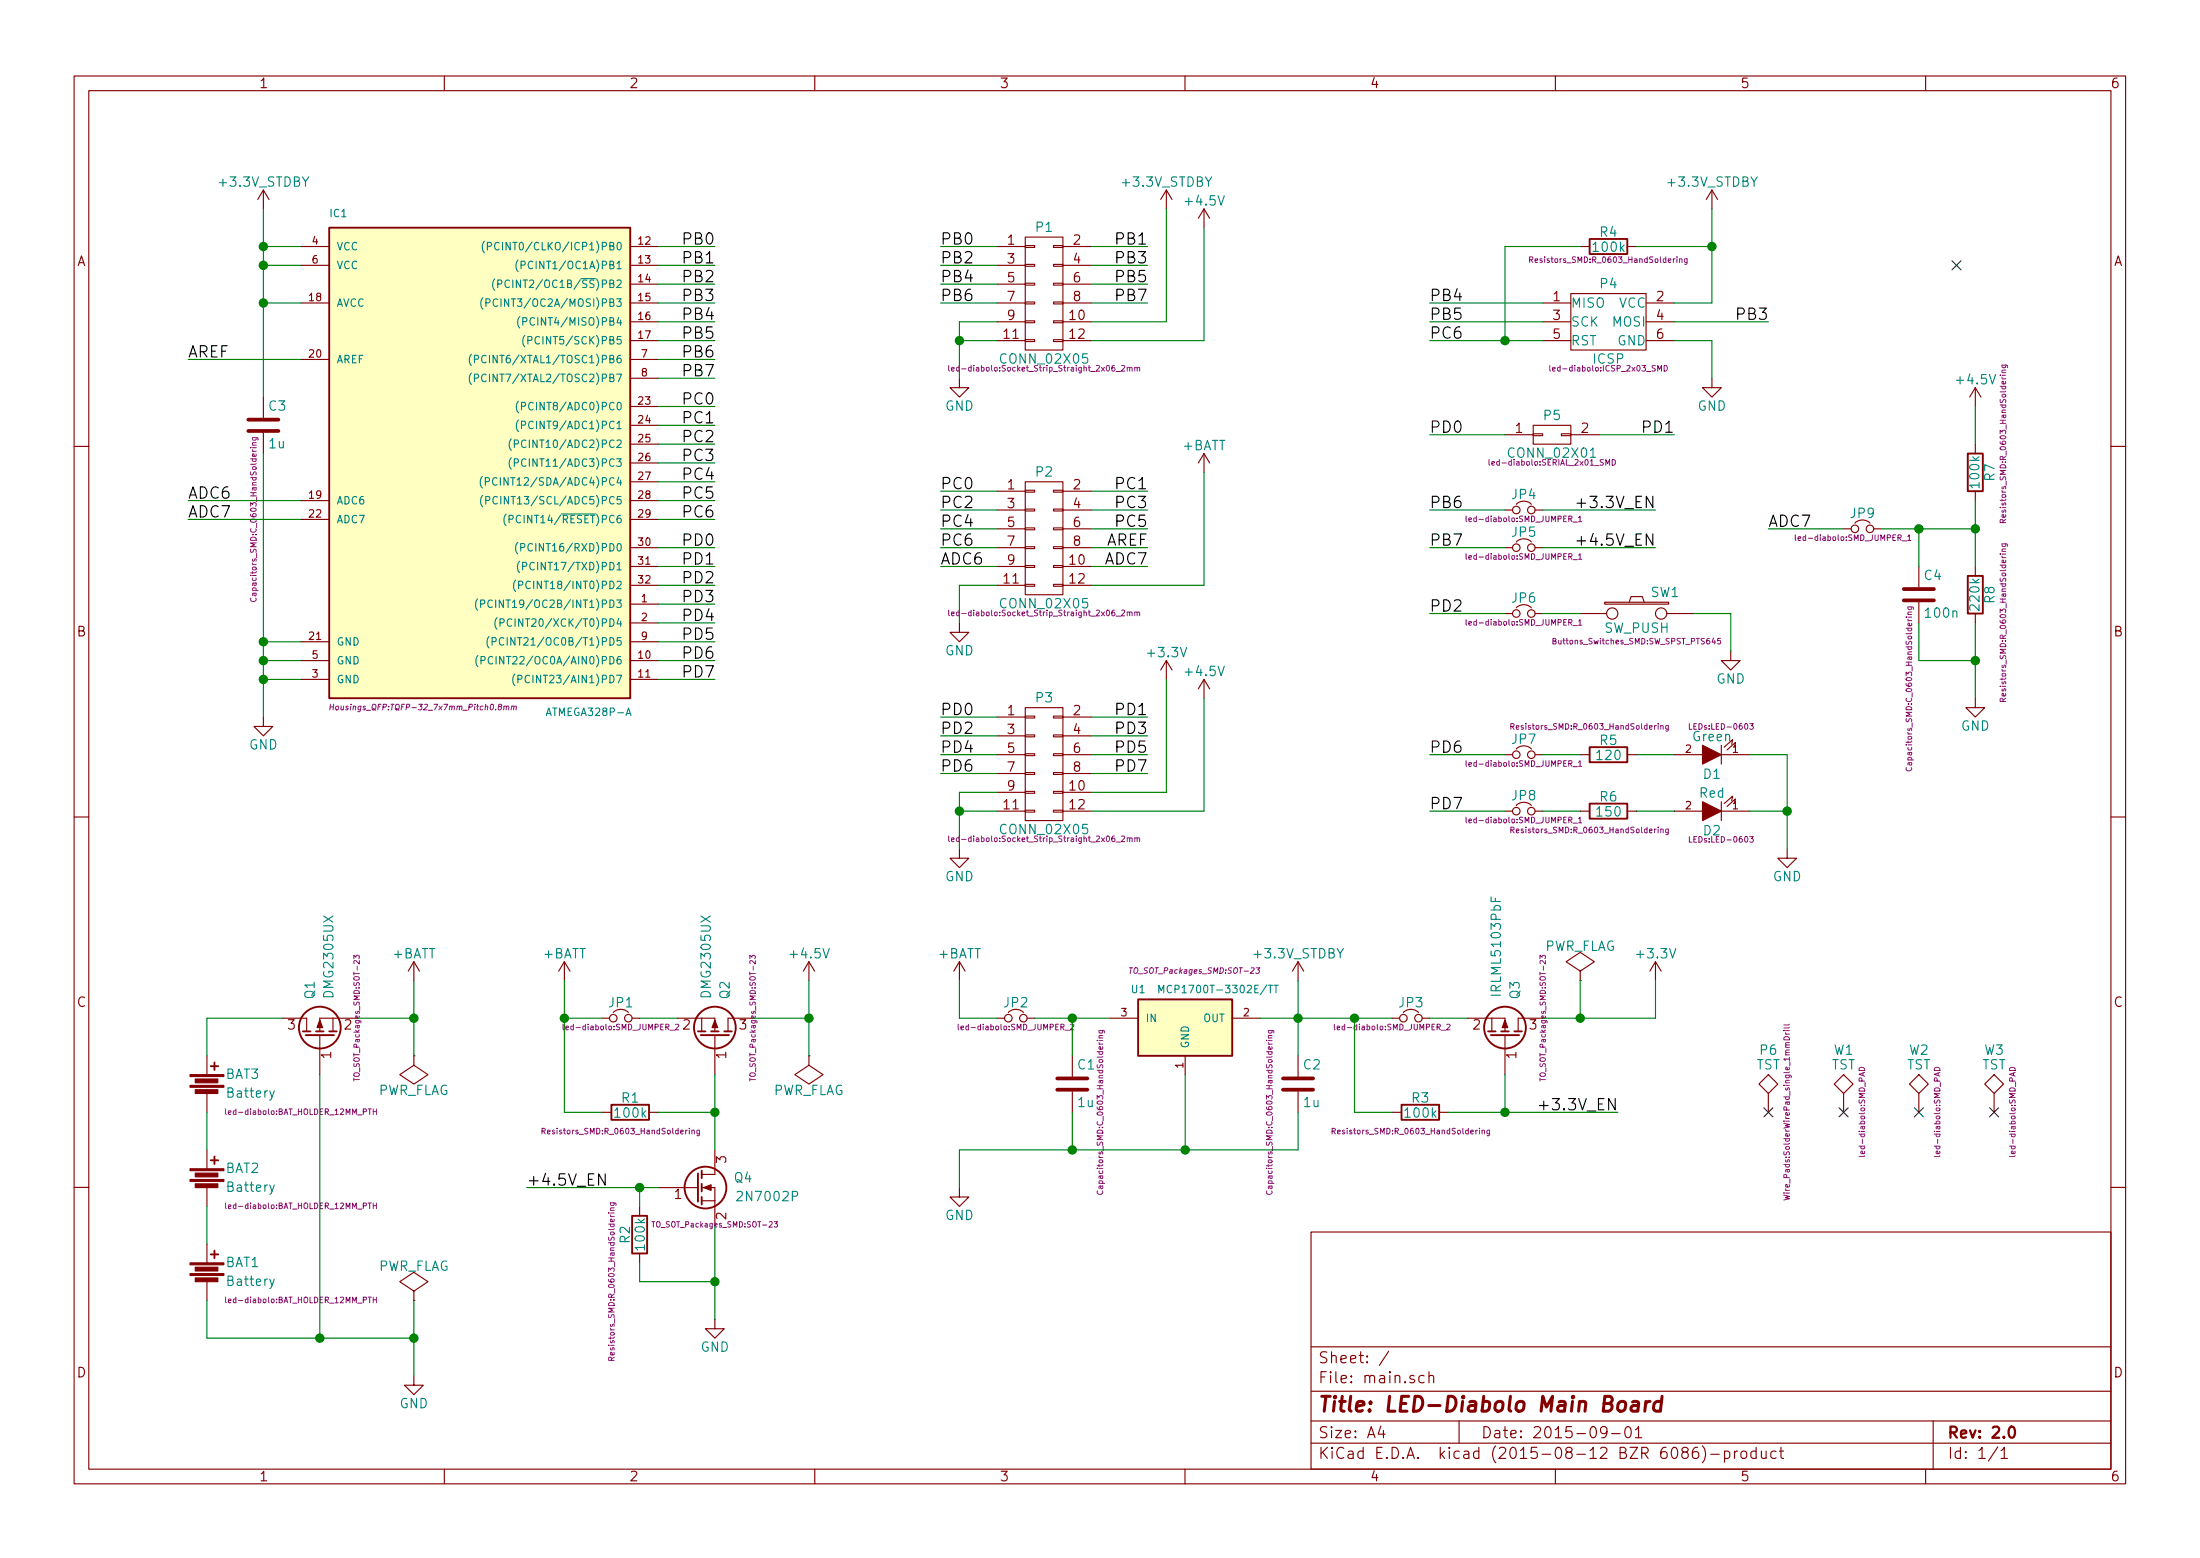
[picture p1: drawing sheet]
EESchema Schematic File Version 2
LIBS:led-diabolo
LIBS:power
LIBS:device
LIBS:transistors
LIBS:conn
LIBS:linear
LIBS:regul
LIBS:74xx
LIBS:cmos4000
LIBS:adc-dac
LIBS:memory
LIBS:xilinx
LIBS:microcontrollers
LIBS:dsp
LIBS:microchip
LIBS:analog_switches
LIBS:motorola
LIBS:texas
LIBS:intel
LIBS:audio
LIBS:interface
LIBS:digital-audio
LIBS:philips
LIBS:display
LIBS:cypress
LIBS:siliconi
LIBS:opto
LIBS:atmel
LIBS:contrib
LIBS:valves
LIBS:main-cache
EELAYER 25 0
EELAYER END
$Descr A4 11693 8268
encoding utf-8
Sheet 1 1
Title "LED-Diabolo Main Board"
Date "2015-09-01"
Rev "2.0"
Comp ""
Comment1 ""
Comment2 ""
Comment3 ""
Comment4 ""
$EndDescr
$Comp
L ATMEGA328P-A IC1
U 1 1
P 2500 2400
F 0 "IC1" H 1750 3650 40  0000 L BNN
F 1 "ATMEGA328P-A" H 2900 1000 40  0000 L BNN
F 2 "Housings_QFP:TQFP-32_7x7mm_Pitch0.8mm" H 2250 1050 30  0000 C CIN
F 3 "" H 2500 2400 60  0000 C CNN
	1    2500 2400
	1    0    0    -1  
$EndComp
$Comp
L GND #PWR01
U 1 1
P 1400 3800
F 0 "#PWR01" H 1400 3550 50  0001 C CNN
F 1 "GND" H 1400 3650 50  0000 C CNN
F 2 "" H 1400 3800 60  0000 C CNN
F 3 "" H 1400 3800 60  0000 C CNN
	1    1400 3800
	1    0    0    -1  
$EndComp
$Comp
L +BATT #PWR02
U 1 1
P 2200 5200
F 0 "#PWR02" H 2200 5050 50  0001 C CNN
F 1 "+BATT" H 2200 5340 50  0000 C CNN
F 2 "" H 2200 5200 60  0000 C CNN
F 3 "" H 2200 5200 60  0000 C CNN
	1    2200 5200
	1    0    0    -1  
$EndComp
$Comp
L Battery BAT3
U 1 1
P 1100 5750
F 0 "BAT3" H 1200 5800 50  0000 L CNN
F 1 "Battery" H 1200 5700 50  0000 L CNN
F 2 "led-diabolo:BAT_HOLDER_12MM_PTH" H 1600 5600 30  0000 C CNN
F 3 "" V 1100 5790 60  0000 C CNN
	1    1100 5750
	1    0    0    -1  
$EndComp
$Comp
L Battery BAT2
U 1 1
P 1100 6250
F 0 "BAT2" H 1200 6300 50  0000 L CNN
F 1 "Battery" H 1200 6200 50  0000 L CNN
F 2 "led-diabolo:BAT_HOLDER_12MM_PTH" H 1600 6100 30  0000 C CNN
F 3 "" V 1100 6290 60  0000 C CNN
	1    1100 6250
	1    0    0    -1  
$EndComp
$Comp
L Battery BAT1
U 1 1
P 1100 6750
F 0 "BAT1" H 1200 6800 50  0000 L CNN
F 1 "Battery" H 1200 6700 50  0000 L CNN
F 2 "led-diabolo:BAT_HOLDER_12MM_PTH" H 1600 6600 30  0000 C CNN
F 3 "" V 1100 6790 60  0000 C CNN
	1    1100 6750
	1    0    0    -1  
$EndComp
$Comp
L GND #PWR03
U 1 1
P 2200 7300
F 0 "#PWR03" H 2200 7050 50  0001 C CNN
F 1 "GND" H 2200 7150 50  0000 C CNN
F 2 "" H 2200 7300 60  0000 C CNN
F 3 "" H 2200 7300 60  0000 C CNN
	1    2200 7300
	1    0    0    -1  
$EndComp
$Comp
L SW_PUSH SW1
U 1 1
P 8700 3250
F 0 "SW1" H 8850 3360 50  0000 C CNN
F 1 "SW_PUSH" H 8700 3170 50  0000 C CNN
F 2 "Buttons_Switches_SMD:SW_SPST_PTS645" H 8700 3100 30  0000 C CNN
F 3 "" H 8700 3250 60  0000 C CNN
	1    8700 3250
	1    0    0    -1  
$EndComp
$Comp
L MCP1700 U1
U 1 1
P 6300 5450
F 0 "U1" H 6050 5650 40  0000 C CNN
F 1 "MCP1700T-3302E/TT" H 6150 5650 40  0000 L CNN
F 2 "TO_SOT_Packages_SMD:SOT-23" H 6350 5750 30  0000 C CIN
F 3 "" H 6300 5450 60  0000 C CNN
	1    6300 5450
	1    0    0    -1  
$EndComp
$Comp
L C C1
U 1 1
P 5700 5750
F 0 "C1" H 5725 5850 50  0000 L CNN
F 1 "1u" H 5725 5650 50  0000 L CNN
F 2 "Capacitors_SMD:C_0603_HandSoldering" V 5850 5600 30  0000 C CNN
F 3 "" H 5700 5750 60  0000 C CNN
	1    5700 5750
	1    0    0    -1  
$EndComp
$Comp
L C C2
U 1 1
P 6900 5750
F 0 "C2" H 6925 5850 50  0000 L CNN
F 1 "1u" H 6925 5650 50  0000 L CNN
F 2 "Capacitors_SMD:C_0603_HandSoldering" V 6750 5600 30  0000 C CNN
F 3 "" H 6900 5750 60  0000 C CNN
	1    6900 5750
	1    0    0    -1  
$EndComp
$Comp
L +BATT #PWR04
U 1 1
P 5100 5200
F 0 "#PWR04" H 5100 5050 50  0001 C CNN
F 1 "+BATT" H 5100 5340 50  0000 C CNN
F 2 "" H 5100 5200 60  0000 C CNN
F 3 "" H 5100 5200 60  0000 C CNN
	1    5100 5200
	1    0    0    -1  
$EndComp
$Comp
L GND #PWR05
U 1 1
P 5100 6300
F 0 "#PWR05" H 5100 6050 50  0001 C CNN
F 1 "GND" H 5100 6150 50  0000 C CNN
F 2 "" H 5100 6300 60  0000 C CNN
F 3 "" H 5100 6300 60  0000 C CNN
	1    5100 6300
	1    0    0    -1  
$EndComp
$Comp
L GND #PWR06
U 1 1
P 9200 3450
F 0 "#PWR06" H 9200 3200 50  0001 C CNN
F 1 "GND" H 9200 3300 50  0000 C CNN
F 2 "" H 9200 3450 60  0000 C CNN
F 3 "" H 9200 3450 60  0000 C CNN
	1    9200 3450
	1    0    0    -1  
$EndComp
$Comp
L ICSP P4
U 1 1
P 8550 1700
F 0 "P4" H 8550 1900 50  0000 C CNN
F 1 "ICSP" H 8550 1500 50  0000 C CNN
F 2 "led-diabolo:ICSP_2x03_SMD" H 8550 1450 30  0000 C CNN
F 3 "" H 8550 500 60  0000 C CNN
	1    8550 1700
	1    0    0    -1  
$EndComp
Text Label 7600 3250 0    60   ~ 0
PD2
Text Label 7600 1800 0    60   ~ 0
PC6
$Comp
L R R4
U 1 1
P 8550 1300
F 0 "R4" V 8630 1300 50  0000 C CNN
F 1 "100k" V 8550 1300 50  0000 C CNN
F 2 "Resistors_SMD:R_0603_HandSoldering" V 8480 1300 30  0000 C CNN
F 3 "" H 8550 1300 30  0000 C CNN
	1    8550 1300
	0    -1   -1   0   
$EndComp
$Comp
L GND #PWR07
U 1 1
P 9100 2000
F 0 "#PWR07" H 9100 1750 50  0001 C CNN
F 1 "GND" H 9100 1850 50  0000 C CNN
F 2 "" H 9100 2000 60  0000 C CNN
F 3 "" H 9100 2000 60  0000 C CNN
	1    9100 2000
	1    0    0    -1  
$EndComp
Text Label 7600 1600 0    60   ~ 0
PB4
Text Label 7600 1700 0    60   ~ 0
PB5
Text Label 9400 1700 2    60   ~ 0
PB3
$Comp
L C C3
U 1 1
P 1400 2250
F 0 "C3" H 1425 2350 50  0000 L CNN
F 1 "1u" H 1425 2150 50  0000 L CNN
F 2 "Capacitors_SMD:C_0603_HandSoldering" V 1350 1750 30  0000 C CNN
F 3 "" H 1400 2250 60  0000 C CNN
	1    1400 2250
	1    0    0    -1  
$EndComp
$Comp
L Jumper_NC_Small JP2
U 1 1
P 5400 5400
F 0 "JP2" H 5400 5480 50  0000 C CNN
F 1 "Jumper_NC_Small" H 5410 5340 50  0001 C CNN
F 2 "led-diabolo:SMD_JUMPER_2" H 5400 5350 30  0000 C CNN
F 3 "" H 5400 5400 60  0000 C CNN
	1    5400 5400
	1    0    0    -1  
$EndComp
$Comp
L +3.3V_STDBY #PWR08
U 1 1
P 1400 1100
F 0 "#PWR08" H 1400 950 50  0001 C CNN
F 1 "+3.3V_STDBY" H 1400 1240 50  0000 C CNN
F 2 "" H 1400 1100 60  0000 C CNN
F 3 "" H 1400 1100 60  0000 C CNN
	1    1400 1100
	1    0    0    -1  
$EndComp
$Comp
L +3.3V_STDBY #PWR09
U 1 1
P 9100 1100
F 0 "#PWR09" H 9100 950 50  0001 C CNN
F 1 "+3.3V_STDBY" H 9100 1240 50  0000 C CNN
F 2 "" H 9100 1100 60  0000 C CNN
F 3 "" H 9100 1100 60  0000 C CNN
	1    9100 1100
	1    0    0    -1  
$EndComp
$Comp
L R R1
U 1 1
P 3350 5900
F 0 "R1" V 3430 5900 50  0000 C CNN
F 1 "100k" V 3350 5900 50  0000 C CNN
F 2 "Resistors_SMD:R_0603_HandSoldering" V 3250 5950 30  0000 C CNN
F 3 "" H 3350 5900 30  0000 C CNN
	1    3350 5900
	0    -1   -1   0   
$EndComp
$Comp
L Jumper_NC_Small JP1
U 1 1
P 3300 5400
F 0 "JP1" H 3300 5480 50  0000 C CNN
F 1 "Jumper_NC_Small" H 3310 5340 50  0001 C CNN
F 2 "led-diabolo:SMD_JUMPER_2" H 3300 5350 30  0000 C CNN
F 3 "" H 3300 5400 60  0000 C CNN
	1    3300 5400
	1    0    0    -1  
$EndComp
$Comp
L +3.3V_STDBY #PWR010
U 1 1
P 6900 5200
F 0 "#PWR010" H 6900 5050 50  0001 C CNN
F 1 "+3.3V_STDBY" H 6900 5340 50  0000 C CNN
F 2 "" H 6900 5200 60  0000 C CNN
F 3 "" H 6900 5200 60  0000 C CNN
	1    6900 5200
	1    0    0    -1  
$EndComp
$Comp
L R R2
U 1 1
P 3400 6550
F 0 "R2" V 3480 6550 50  0000 C CNN
F 1 "100k" V 3400 6550 50  0000 C CNN
F 2 "Resistors_SMD:R_0603_HandSoldering" V 3550 6800 30  0000 C CNN
F 3 "" H 3400 6550 30  0000 C CNN
	1    3400 6550
	-1   0    0    1   
$EndComp
$Comp
L GND #PWR011
U 1 1
P 3800 7000
F 0 "#PWR011" H 3800 6750 50  0001 C CNN
F 1 "GND" H 3800 6850 50  0000 C CNN
F 2 "" H 3800 7000 60  0000 C CNN
F 3 "" H 3800 7000 60  0000 C CNN
	1    3800 7000
	1    0    0    -1  
$EndComp
Text Label 2800 6300 0    60   ~ 0
+4.5V_EN
$Comp
L Jumper_NC_Small JP4
U 1 1
P 8100 2700
F 0 "JP4" H 8100 2780 50  0000 C CNN
F 1 "Jumper_NC_Small" H 8110 2640 50  0001 C CNN
F 2 "led-diabolo:SMD_JUMPER_1" H 8100 2650 30  0000 C CNN
F 3 "" H 8100 2700 60  0000 C CNN
	1    8100 2700
	1    0    0    -1  
$EndComp
$Comp
L Q_PMOS_GSD Q1
U 1 1
P 1700 5500
F 0 "Q1" H 2000 5550 50  0000 R CNN
F 1 "DMG2305UX" H 2350 5450 50  0000 R CNN
F 2 "TO_SOT_Packages_SMD:SOT-23" H 1800 5300 29  0000 C CNN
F 3 "" H 1700 5500 60  0000 C CNN
	1    1700 5500
	0    -1   -1   0   
$EndComp
$Comp
L Q_PMOS_GSD Q2
U 1 1
P 3800 5500
F 0 "Q2" H 4100 5550 50  0000 R CNN
F 1 "DMG2305UX" H 4450 5450 50  0000 R CNN
F 2 "TO_SOT_Packages_SMD:SOT-23" H 3900 5700 29  0000 C CNN
F 3 "" H 3800 5500 60  0000 C CNN
	1    3800 5500
	0    1    -1   0   
$EndComp
$Comp
L Q_PMOS_GSD Q3
U 1 1
P 8000 5500
F 0 "Q3" H 8300 5550 50  0000 R CNN
F 1 "IRLML5103PbF" H 8750 5450 50  0000 R CNN
F 2 "TO_SOT_Packages_SMD:SOT-23" H 8100 5700 29  0000 C CNN
F 3 "" H 8000 5500 60  0000 C CNN
	1    8000 5500
	0    1    -1   0   
$EndComp
$Comp
L Q_NMOS_GSD Q4
U 1 1
P 3700 6300
F 0 "Q4" H 4000 6350 50  0000 R CNN
F 1 "2N7002P" H 4250 6250 50  0000 R CNN
F 2 "TO_SOT_Packages_SMD:SOT-23" H 3800 6100 29  0000 C CNN
F 3 "" H 3700 6300 60  0000 C CNN
	1    3700 6300
	1    0    0    -1  
$EndComp
$Comp
L +BATT #PWR012
U 1 1
P 3000 5200
F 0 "#PWR012" H 3000 5050 50  0001 C CNN
F 1 "+BATT" H 3000 5340 50  0000 C CNN
F 2 "" H 3000 5200 60  0000 C CNN
F 3 "" H 3000 5200 60  0000 C CNN
	1    3000 5200
	1    0    0    -1  
$EndComp
$Comp
L Jumper_NC_Small JP3
U 1 1
P 7500 5400
F 0 "JP3" H 7500 5480 50  0000 C CNN
F 1 "Jumper_NC_Small" H 7510 5340 50  0001 C CNN
F 2 "led-diabolo:SMD_JUMPER_2" H 7400 5350 30  0000 C CNN
F 3 "" H 7500 5400 60  0000 C CNN
	1    7500 5400
	1    0    0    -1  
$EndComp
$Comp
L R R3
U 1 1
P 7550 5900
F 0 "R3" V 7630 5900 50  0000 C CNN
F 1 "100k" V 7550 5900 50  0000 C CNN
F 2 "Resistors_SMD:R_0603_HandSoldering" V 7450 5950 30  0000 C CNN
F 3 "" H 7550 5900 30  0000 C CNN
	1    7550 5900
	0    -1   -1   0   
$EndComp
$Comp
L +3.3V #PWR013
U 1 1
P 8800 5200
F 0 "#PWR013" H 8800 5050 50  0001 C CNN
F 1 "+3.3V" H 8800 5340 50  0000 C CNN
F 2 "" H 8800 5200 60  0000 C CNN
F 3 "" H 8800 5200 60  0000 C CNN
	1    8800 5200
	1    0    0    -1  
$EndComp
$Comp
L Jumper_NC_Small JP5
U 1 1
P 8100 2900
F 0 "JP5" H 8100 2980 50  0000 C CNN
F 1 "Jumper_NC_Small" H 8110 2840 50  0001 C CNN
F 2 "led-diabolo:SMD_JUMPER_1" H 8100 2850 30  0000 C CNN
F 3 "" H 8100 2900 60  0000 C CNN
	1    8100 2900
	1    0    0    -1  
$EndComp
Text Label 8600 5900 2    60   ~ 0
+3.3V_EN
$Comp
L CONN_02X06 P1
U 1 1
P 5550 1550
F 0 "P1" H 5550 1900 50  0000 C CNN
F 1 "CONN_02X05" H 5550 1200 50  0000 C CNN
F 2 "led-diabolo:Socket_Strip_Straight_2x06_2mm" H 5550 1150 30  0000 C CNN
F 3 "" H 5550 350 60  0000 C CNN
	1    5550 1550
	1    0    0    -1  
$EndComp
$Comp
L CONN_02X06 P2
U 1 1
P 5550 2850
F 0 "P2" H 5550 3200 50  0000 C CNN
F 1 "CONN_02X05" H 5550 2500 50  0000 C CNN
F 2 "led-diabolo:Socket_Strip_Straight_2x06_2mm" H 5550 2450 30  0000 C CNN
F 3 "" H 5550 1650 60  0000 C CNN
	1    5550 2850
	1    0    0    -1  
$EndComp
$Comp
L CONN_02X06 P3
U 1 1
P 5550 4050
F 0 "P3" H 5550 4400 50  0000 C CNN
F 1 "CONN_02X05" H 5550 3700 50  0000 C CNN
F 2 "led-diabolo:Socket_Strip_Straight_2x06_2mm" H 5550 3650 30  0000 C CNN
F 3 "" H 5550 2850 60  0000 C CNN
	1    5550 4050
	1    0    0    -1  
$EndComp
Text Label 6100 1300 2    60   ~ 0
PB1
Text Label 6100 1400 2    60   ~ 0
PB3
Text Label 6100 1500 2    60   ~ 0
PB5
Text Label 6100 1600 2    60   ~ 0
PB7
Text Label 5000 1400 0    60   ~ 0
PB2
Text Label 5000 1500 0    60   ~ 0
PB4
Text Label 5000 1600 0    60   ~ 0
PB6
Text Label 1000 2650 0    60   ~ 0
ADC6
Text Label 1000 2750 0    60   ~ 0
ADC7
Text Label 5000 1300 0    60   ~ 0
PB0
Text Label 5000 2700 0    60   ~ 0
PC2
Text Label 5000 2800 0    60   ~ 0
PC4
Text Label 5000 2600 0    60   ~ 0
PC0
Text Label 5000 3900 0    60   ~ 0
PD2
Text Label 5000 4000 0    60   ~ 0
PD4
Text Label 5000 4100 0    60   ~ 0
PD6
Text Label 5000 3800 0    60   ~ 0
PD0
Text Label 6100 2600 2    60   ~ 0
PC1
Text Label 6100 2700 2    60   ~ 0
PC3
Text Label 6100 2800 2    60   ~ 0
PC5
Text Label 6100 3800 2    60   ~ 0
PD1
Text Label 6100 3900 2    60   ~ 0
PD3
Text Label 6100 4000 2    60   ~ 0
PD5
Text Label 6100 4100 2    60   ~ 0
PD7
Text Label 5000 2900 0    60   ~ 0
PC6
Text Label 6100 3000 2    60   ~ 0
ADC7
$Comp
L GND #PWR014
U 1 1
P 5100 2000
F 0 "#PWR014" H 5100 1750 50  0001 C CNN
F 1 "GND" H 5100 1850 50  0000 C CNN
F 2 "" H 5100 2000 60  0000 C CNN
F 3 "" H 5100 2000 60  0000 C CNN
	1    5100 2000
	1    0    0    -1  
$EndComp
$Comp
L GND #PWR015
U 1 1
P 5100 3300
F 0 "#PWR015" H 5100 3050 50  0001 C CNN
F 1 "GND" H 5100 3150 50  0000 C CNN
F 2 "" H 5100 3300 60  0000 C CNN
F 3 "" H 5100 3300 60  0000 C CNN
	1    5100 3300
	1    0    0    -1  
$EndComp
$Comp
L GND #PWR016
U 1 1
P 5100 4500
F 0 "#PWR016" H 5100 4250 50  0001 C CNN
F 1 "GND" H 5100 4350 50  0000 C CNN
F 2 "" H 5100 4500 60  0000 C CNN
F 3 "" H 5100 4500 60  0000 C CNN
	1    5100 4500
	1    0    0    -1  
$EndComp
$Comp
L +4.5V #PWR017
U 1 1
P 6400 3700
F 0 "#PWR017" H 6400 3550 50  0001 C CNN
F 1 "+4.5V" H 6400 3840 50  0000 C CNN
F 2 "" H 6400 3700 60  0000 C CNN
F 3 "" H 6400 3700 60  0000 C CNN
	1    6400 3700
	1    0    0    -1  
$EndComp
$Comp
L +3.3V #PWR018
U 1 1
P 6200 3600
F 0 "#PWR018" H 6200 3450 50  0001 C CNN
F 1 "+3.3V" H 6200 3740 50  0000 C CNN
F 2 "" H 6200 3600 60  0000 C CNN
F 3 "" H 6200 3600 60  0000 C CNN
	1    6200 3600
	1    0    0    -1  
$EndComp
Text Label 8800 2700 2    60   ~ 0
+3.3V_EN
Text Label 8800 2900 2    60   ~ 0
+4.5V_EN
Text Label 3800 1300 2    60   ~ 0
PB0
Text Label 3800 1400 2    60   ~ 0
PB1
Text Label 3800 1500 2    60   ~ 0
PB2
Text Label 3800 1600 2    60   ~ 0
PB3
Text Label 3800 1700 2    60   ~ 0
PB4
Text Label 3800 1800 2    60   ~ 0
PB5
Text Label 3800 1900 2    60   ~ 0
PB6
Text Label 3800 2000 2    60   ~ 0
PB7
Text Label 3800 2150 2    60   ~ 0
PC0
Text Label 3800 2250 2    60   ~ 0
PC1
Text Label 3800 2350 2    60   ~ 0
PC2
Text Label 3800 2450 2    60   ~ 0
PC3
Text Label 3800 2550 2    60   ~ 0
PC4
Text Label 3800 2650 2    60   ~ 0
PC5
Text Label 3800 2750 2    60   ~ 0
PC6
Text Label 3800 2900 2    60   ~ 0
PD0
Text Label 3800 3000 2    60   ~ 0
PD1
Text Label 3800 3100 2    60   ~ 0
PD2
Text Label 3800 3200 2    60   ~ 0
PD3
Text Label 3800 3300 2    60   ~ 0
PD4
Text Label 3800 3400 2    60   ~ 0
PD5
Text Label 3800 3500 2    60   ~ 0
PD6
Text Label 3800 3600 2    60   ~ 0
PD7
$Comp
L PWR_FLAG #FLG019
U 1 1
P 8400 5200
F 0 "#FLG019" H 8400 5295 50  0001 C CNN
F 1 "PWR_FLAG" H 8400 5380 50  0000 C CNN
F 2 "" H 8400 5200 60  0000 C CNN
F 3 "" H 8400 5200 60  0000 C CNN
	1    8400 5200
	1    0    0    -1  
$EndComp
$Comp
L PWR_FLAG #FLG020
U 1 1
P 2200 5600
F 0 "#FLG020" H 2200 5695 50  0001 C CNN
F 1 "PWR_FLAG" H 2200 5780 50  0000 C CNN
F 2 "" H 2200 5600 60  0000 C CNN
F 3 "" H 2200 5600 60  0000 C CNN
	1    2200 5600
	-1   0    0    1   
$EndComp
$Comp
L PWR_FLAG #FLG021
U 1 1
P 2200 6900
F 0 "#FLG021" H 2200 6995 50  0001 C CNN
F 1 "PWR_FLAG" H 2200 7080 50  0000 C CNN
F 2 "" H 2200 6900 60  0000 C CNN
F 3 "" H 2200 6900 60  0000 C CNN
	1    2200 6900
	1    0    0    -1  
$EndComp
Text Label 7600 2700 0    60   ~ 0
PB6
Text Label 7600 2900 0    60   ~ 0
PB7
$Comp
L +4.5V #PWR022
U 1 1
P 4300 5200
F 0 "#PWR022" H 4300 5050 50  0001 C CNN
F 1 "+4.5V" H 4300 5340 50  0000 C CNN
F 2 "" H 4300 5200 60  0000 C CNN
F 3 "" H 4300 5200 60  0000 C CNN
	1    4300 5200
	1    0    0    -1  
$EndComp
$Comp
L PWR_FLAG #FLG023
U 1 1
P 4300 5600
F 0 "#FLG023" H 4300 5695 50  0001 C CNN
F 1 "PWR_FLAG" H 4300 5780 50  0000 C CNN
F 2 "" H 4300 5600 60  0000 C CNN
F 3 "" H 4300 5600 60  0000 C CNN
	1    4300 5600
	-1   0    0    1   
$EndComp
$Comp
L +3.3V_STDBY #PWR024
U 1 1
P 6200 1100
F 0 "#PWR024" H 6200 950 50  0001 C CNN
F 1 "+3.3V_STDBY" H 6200 1240 50  0000 C CNN
F 2 "" H 6200 1100 60  0000 C CNN
F 3 "" H 6200 1100 60  0000 C CNN
	1    6200 1100
	1    0    0    -1  
$EndComp
$Comp
L Jumper_NC_Small JP6
U 1 1
P 8100 3250
F 0 "JP6" H 8100 3330 50  0000 C CNN
F 1 "Jumper_NC_Small" H 8110 3190 50  0001 C CNN
F 2 "led-diabolo:SMD_JUMPER_1" H 8100 3200 30  0000 C CNN
F 3 "" H 8100 3250 60  0000 C CNN
	1    8100 3250
	1    0    0    -1  
$EndComp
Text Label 5000 3000 0    60   ~ 0
ADC6
Text Label 1000 1900 0    60   ~ 0
AREF
Text Label 6100 2900 2    60   ~ 0
AREF
$Comp
L +4.5V #PWR025
U 1 1
P 6400 1200
F 0 "#PWR025" H 6400 1050 50  0001 C CNN
F 1 "+4.5V" H 6400 1340 50  0000 C CNN
F 2 "" H 6400 1200 60  0000 C CNN
F 3 "" H 6400 1200 60  0000 C CNN
	1    6400 1200
	1    0    0    -1  
$EndComp
$Comp
L R R5
U 1 1
P 8550 4000
F 0 "R5" V 8630 4000 50  0000 C CNN
F 1 "120" V 8550 4000 50  0000 C CNN
F 2 "Resistors_SMD:R_0603_HandSoldering" V 8700 4100 30  0000 C CNN
F 3 "" H 8550 4000 30  0000 C CNN
	1    8550 4000
	0    -1   -1   0   
$EndComp
$Comp
L Jumper_NC_Small JP7
U 1 1
P 8100 4000
F 0 "JP7" H 8100 4080 50  0000 C CNN
F 1 "Jumper_NC_Small" H 8110 3940 50  0001 C CNN
F 2 "led-diabolo:SMD_JUMPER_1" H 8100 3950 30  0000 C CNN
F 3 "" H 8100 4000 60  0000 C CNN
	1    8100 4000
	1    0    0    -1  
$EndComp
$Comp
L GND #PWR026
U 1 1
P 9500 4500
F 0 "#PWR026" H 9500 4250 50  0001 C CNN
F 1 "GND" H 9500 4350 50  0000 C CNN
F 2 "" H 9500 4500 60  0000 C CNN
F 3 "" H 9500 4500 60  0000 C CNN
	1    9500 4500
	1    0    0    -1  
$EndComp
$Comp
L R R6
U 1 1
P 8550 4300
F 0 "R6" V 8630 4300 50  0000 C CNN
F 1 "150" V 8550 4300 50  0000 C CNN
F 2 "Resistors_SMD:R_0603_HandSoldering" V 8450 4400 30  0000 C CNN
F 3 "" H 8550 4300 30  0000 C CNN
	1    8550 4300
	0    -1   -1   0   
$EndComp
$Comp
L Jumper_NC_Small JP8
U 1 1
P 8100 4300
F 0 "JP8" H 8100 4380 50  0000 C CNN
F 1 "Jumper_NC_Small" H 8110 4240 50  0001 C CNN
F 2 "led-diabolo:SMD_JUMPER_1" H 8100 4250 30  0000 C CNN
F 3 "" H 8100 4300 60  0000 C CNN
	1    8100 4300
	1    0    0    -1  
$EndComp
$Comp
L CONN_02X01 P5
U 1 1
P 8250 2300
F 0 "P5" H 8250 2400 50  0000 C CNN
F 1 "CONN_02X01" H 8250 2200 50  0000 C CNN
F 2 "led-diabolo:SERIAL_2x01_SMD" H 8250 2150 30  0000 C CNN
F 3 "" H 8250 1100 60  0000 C CNN
	1    8250 2300
	1    0    0    -1  
$EndComp
Text Label 7600 2300 0    60   ~ 0
PD0
Text Label 8900 2300 2    60   ~ 0
PD1
$Comp
L +4.5V #PWR027
U 1 1
P 10500 2150
F 0 "#PWR027" H 10500 2000 50  0001 C CNN
F 1 "+4.5V" H 10500 2290 50  0000 C CNN
F 2 "" H 10500 2150 60  0000 C CNN
F 3 "" H 10500 2150 60  0000 C CNN
	1    10500 2150
	1    0    0    -1  
$EndComp
$Comp
L R R7
U 1 1
P 10500 2500
F 0 "R7" V 10580 2500 50  0000 C CNN
F 1 "100k" V 10500 2500 50  0000 C CNN
F 2 "Resistors_SMD:R_0603_HandSoldering" V 10650 2650 30  0000 C CNN
F 3 "" H 10500 2500 30  0000 C CNN
	1    10500 2500
	1    0    0    -1  
$EndComp
$Comp
L R R8
U 1 1
P 10500 3150
F 0 "R8" V 10580 3150 50  0000 C CNN
F 1 "220k" V 10500 3150 50  0000 C CNN
F 2 "Resistors_SMD:R_0603_HandSoldering" V 10650 3000 30  0000 C CNN
F 3 "" H 10500 3150 30  0000 C CNN
	1    10500 3150
	1    0    0    -1  
$EndComp
$Comp
L GND #PWR028
U 1 1
P 10500 3700
F 0 "#PWR028" H 10500 3450 50  0001 C CNN
F 1 "GND" H 10500 3550 50  0000 C CNN
F 2 "" H 10500 3700 60  0000 C CNN
F 3 "" H 10500 3700 60  0000 C CNN
	1    10500 3700
	1    0    0    -1  
$EndComp
$Comp
L Jumper_NC_Small JP9
U 1 1
P 9900 2800
F 0 "JP9" H 9900 2880 50  0000 C CNN
F 1 "Jumper_NC_Small" H 9910 2740 50  0001 C CNN
F 2 "led-diabolo:SMD_JUMPER_1" H 9850 2750 30  0000 C CNN
F 3 "" H 9900 2800 60  0000 C CNN
	1    9900 2800
	1    0    0    -1  
$EndComp
Text Label 9400 2800 0    60   ~ 0
ADC7
$Comp
L C C4
U 1 1
P 10200 3150
F 0 "C4" H 10225 3250 50  0000 L CNN
F 1 "100n" H 10225 3050 50  0000 L CNN
F 2 "Capacitors_SMD:C_0603_HandSoldering" V 10150 2650 30  0000 C CNN
F 3 "" H 10200 3150 60  0000 C CNN
	1    10200 3150
	1    0    0    -1  
$EndComp
Text Label 7600 4000 0    60   ~ 0
PD6
Text Label 7600 4300 0    60   ~ 0
PD7
$Comp
L LED D1
U 1 1
P 9100 4000
F 0 "D1" H 9100 4100 50  0000 C CNN
F 1 "Green" H 9100 3900 50  0000 C CNN
F 2 "LEDs:LED-0603" H 9050 3850 30  0000 C CNN
F 3 "" H 9100 4000 60  0000 C CNN
	1    9100 4000
	-1   0    0    1   
$EndComp
$Comp
L LED D2
U 1 1
P 9100 4300
F 0 "D2" H 9100 4400 50  0000 C CNN
F 1 "Red" H 9100 4200 50  0000 C CNN
F 2 "LEDs:LED-0603" H 9050 4450 30  0000 C CNN
F 3 "" H 9100 4300 60  0000 C CNN
	1    9100 4300
	-1   0    0    1   
$EndComp
$Comp
L +BATT #PWR029
U 1 1
P 6400 2500
F 0 "#PWR029" H 6400 2350 50  0001 C CNN
F 1 "+BATT" H 6400 2640 50  0000 C CNN
F 2 "" H 6400 2500 60  0000 C CNN
F 3 "" H 6400 2500 60  0000 C CNN
	1    6400 2500
	1    0    0    -1  
$EndComp
$Comp
L TST P6
U 1 1
P 9400 5900
F 0 "P6" H 9400 6200 50  0000 C BNN
F 1 "TST" H 9400 6150 50  0000 C CNN
F 2 "Wire_Pads:SolderWirePad_single_1mmDrill" V 9500 5900 30  0000 C CNN
F 3 "" H 9400 5900 60  0000 C CNN
	1    9400 5900
	1    0    0    -1  
$EndComp
$Comp
L TST W1
U 1 1
P 9800 5900
F 0 "W1" H 9800 6200 50  0000 C BNN
F 1 "TST" H 9800 6150 50  0000 C CNN
F 2 "led-diabolo:SMD_PAD" V 9900 5900 30  0000 C CNN
F 3 "" H 9800 5900 60  0000 C CNN
	1    9800 5900
	1    0    0    -1  
$EndComp
Wire Wire Line
	2200 5200 2200 5600
Wire Wire Line
	1100 5900 1100 6100
Wire Wire Line
	1100 6400 1100 6600
Wire Wire Line
	1100 7100 1100 6900
Wire Wire Line
	1400 1100 1400 2100
Wire Wire Line
	1400 1400 1600 1400
Wire Wire Line
	1600 1300 1400 1300
Connection ~ 1400 1300
Wire Wire Line
	1400 3400 1600 3400
Wire Wire Line
	1400 2400 1400 3800
Wire Wire Line
	1600 3500 1400 3500
Connection ~ 1400 3500
Wire Wire Line
	1600 3600 1400 3600
Connection ~ 1400 3600
Wire Wire Line
	5100 5200 5100 5400
Wire Wire Line
	5100 5400 5300 5400
Wire Wire Line
	5500 5400 5900 5400
Wire Wire Line
	5700 5400 5700 5600
Connection ~ 5700 5400
Wire Wire Line
	6700 5400 7400 5400
Wire Wire Line
	6900 5200 6900 5600
Connection ~ 6900 5400
Wire Wire Line
	6900 6100 6900 5900
Wire Wire Line
	5100 6100 6900 6100
Wire Wire Line
	5100 6100 5100 6300
Wire Wire Line
	5700 6100 5700 5900
Connection ~ 5700 6100
Wire Wire Line
	6300 5700 6300 6100
Connection ~ 6300 6100
Wire Wire Line
	9000 3250 9200 3250
Wire Wire Line
	9200 3250 9200 3450
Wire Wire Line
	7600 3250 8000 3250
Wire Wire Line
	7600 1800 8200 1800
Connection ~ 8000 1800
Wire Wire Line
	8000 1300 8000 1800
Wire Wire Line
	8200 1600 7600 1600
Wire Wire Line
	8200 1700 7600 1700
Wire Wire Line
	9100 1100 9100 1600
Connection ~ 9100 1300
Wire Wire Line
	9100 1600 8900 1600
Wire Wire Line
	8900 1800 9100 1800
Wire Wire Line
	9100 1800 9100 2000
Wire Wire Line
	8900 1700 9400 1700
Connection ~ 1400 1400
Connection ~ 1400 3400
Wire Wire Line
	8000 1300 8400 1300
Wire Wire Line
	8700 1300 9100 1300
Wire Wire Line
	2800 6300 3500 6300
Wire Wire Line
	1100 5600 1100 5400
Wire Wire Line
	1100 5400 1500 5400
Wire Wire Line
	2200 5400 1900 5400
Wire Wire Line
	1100 7100 2200 7100
Wire Wire Line
	2200 6900 2200 7300
Wire Wire Line
	1700 5700 1700 7100
Connection ~ 1700 7100
Wire Wire Line
	3800 5700 3800 6100
Connection ~ 3800 5900
Wire Wire Line
	3400 5400 3600 5400
Wire Wire Line
	3200 5400 3000 5400
Wire Wire Line
	3000 5200 3000 5900
Wire Wire Line
	3000 5900 3200 5900
Connection ~ 3000 5400
Wire Wire Line
	3500 5900 3800 5900
Wire Wire Line
	3400 6800 3800 6800
Wire Wire Line
	3800 6500 3800 7000
Connection ~ 3800 6800
Wire Wire Line
	3400 6800 3400 6700
Wire Wire Line
	3400 6400 3400 6300
Connection ~ 3400 6300
Wire Wire Line
	7600 5400 7800 5400
Wire Wire Line
	8200 5400 8800 5400
Wire Wire Line
	8400 5400 8400 5200
Wire Wire Line
	7200 5400 7200 5900
Wire Wire Line
	7200 5900 7400 5900
Connection ~ 7200 5400
Wire Wire Line
	8000 5900 8000 5700
Connection ~ 8000 5900
Wire Wire Line
	7700 5900 8600 5900
Wire Wire Line
	1600 1900 1000 1900
Wire Wire Line
	1600 2650 1000 2650
Wire Wire Line
	1600 2750 1000 2750
Wire Wire Line
	5800 1300 6100 1300
Wire Wire Line
	5300 1400 5000 1400
Wire Wire Line
	5800 1400 6100 1400
Wire Wire Line
	5300 1500 5000 1500
Wire Wire Line
	5800 1500 6100 1500
Wire Wire Line
	5300 1600 5000 1600
Wire Wire Line
	5800 1600 6100 1600
Wire Wire Line
	5300 1300 5000 1300
Wire Wire Line
	5300 2700 5000 2700
Wire Wire Line
	5300 2800 5000 2800
Wire Wire Line
	5300 2900 5000 2900
Wire Wire Line
	5300 2600 5000 2600
Wire Wire Line
	5300 3900 5000 3900
Wire Wire Line
	5300 4000 5000 4000
Wire Wire Line
	5300 4100 5000 4100
Wire Wire Line
	5300 3800 5000 3800
Wire Wire Line
	5800 2600 6100 2600
Wire Wire Line
	5800 2700 6100 2700
Wire Wire Line
	5800 2800 6100 2800
Wire Wire Line
	5800 3000 6100 3000
Wire Wire Line
	5800 3800 6100 3800
Wire Wire Line
	5800 3900 6100 3900
Wire Wire Line
	5800 4000 6100 4000
Wire Wire Line
	5800 4100 6100 4100
Wire Wire Line
	5300 1800 5100 1800
Wire Wire Line
	5100 1700 5100 2000
Wire Wire Line
	5300 3100 5100 3100
Wire Wire Line
	5100 3100 5100 3300
Wire Wire Line
	5300 4300 5100 4300
Wire Wire Line
	5100 4200 5100 4500
Wire Wire Line
	5800 1800 6400 1800
Wire Wire Line
	6400 1800 6400 1200
Wire Wire Line
	5800 4300 6400 4300
Wire Wire Line
	6400 4300 6400 3700
Wire Wire Line
	8000 2700 7600 2700
Wire Wire Line
	8200 2700 8800 2700
Wire Wire Line
	8000 2900 7600 2900
Wire Wire Line
	8200 2900 8800 2900
Wire Wire Line
	3500 1300 3800 1300
Wire Wire Line
	3500 1400 3800 1400
Wire Wire Line
	3500 1500 3800 1500
Wire Wire Line
	3500 1600 3800 1600
Wire Wire Line
	3500 1700 3800 1700
Wire Wire Line
	3500 1800 3800 1800
Wire Wire Line
	3500 1900 3800 1900
Wire Wire Line
	3500 2000 3800 2000
Wire Wire Line
	3500 2150 3800 2150
Wire Wire Line
	3500 2250 3800 2250
Wire Wire Line
	3500 2350 3800 2350
Wire Wire Line
	3500 2450 3800 2450
Wire Wire Line
	3500 2550 3800 2550
Wire Wire Line
	3500 2650 3800 2650
Wire Wire Line
	3500 2750 3800 2750
Wire Wire Line
	3500 2900 3800 2900
Wire Wire Line
	3500 3000 3800 3000
Wire Wire Line
	3500 3100 3800 3100
Wire Wire Line
	3500 3200 3800 3200
Wire Wire Line
	3500 3300 3800 3300
Wire Wire Line
	3500 3400 3800 3400
Wire Wire Line
	3500 3500 3800 3500
Wire Wire Line
	3500 3600 3800 3600
Wire Wire Line
	8800 5400 8800 5200
Connection ~ 8400 5400
Connection ~ 2200 5400
Connection ~ 2200 7100
Wire Wire Line
	4000 5400 4300 5400
Wire Wire Line
	4300 5200 4300 5600
Connection ~ 4300 5400
Wire Wire Line
	5800 3100 6400 3100
Wire Wire Line
	6400 3100 6400 2500
Wire Wire Line
	8200 3250 8400 3250
Wire Wire Line
	5300 3000 5000 3000
Wire Wire Line
	5800 2900 6100 2900
Wire Wire Line
	5300 1700 5100 1700
Wire Wire Line
	5800 1700 6200 1700
Wire Wire Line
	5300 4200 5100 4200
Wire Wire Line
	5800 4200 6200 4200
Wire Wire Line
	6200 4200 6200 3600
Connection ~ 5100 1800
Connection ~ 5100 4300
Wire Wire Line
	6200 1700 6200 1100
Wire Wire Line
	1600 1600 1400 1600
Connection ~ 1400 1600
Wire Wire Line
	7600 4000 8000 4000
Wire Wire Line
	8200 4000 8400 4000
Wire Wire Line
	8700 4000 8900 4000
Wire Wire Line
	9300 4300 9500 4300
Wire Wire Line
	9500 4000 9500 4500
Wire Wire Line
	7600 4300 8000 4300
Wire Wire Line
	8200 4300 8400 4300
Wire Wire Line
	8700 4300 8900 4300
Wire Wire Line
	8000 2300 7600 2300
Wire Wire Line
	8500 2300 8900 2300
Wire Wire Line
	10500 2150 10500 2350
Wire Wire Line
	10500 2650 10500 3000
Wire Wire Line
	10500 3300 10500 3700
Wire Wire Line
	10000 2800 10500 2800
Connection ~ 10500 2800
Wire Wire Line
	9400 2800 9800 2800
Wire Wire Line
	10200 3300 10200 3500
Wire Wire Line
	10200 3500 10500 3500
Connection ~ 10500 3500
Wire Wire Line
	10200 3000 10200 2800
Connection ~ 10200 2800
Wire Wire Line
	9500 4000 9300 4000
Connection ~ 9500 4300
NoConn ~ 9400 5900
NoConn ~ 9800 5900
NoConn ~ 10200 5900
NoConn ~ 10600 5900
$Comp
L TST W2
U 1 1
P 10200 5900
F 0 "W2" H 10200 6200 50  0000 C BNN
F 1 "TST" H 10200 6150 50  0000 C CNN
F 2 "led-diabolo:SMD_PAD" V 10300 5900 30  0000 C CNN
F 3 "" H 10200 5900 60  0000 C CNN
	1    10200 5900
	1    0    0    -1  
$EndComp
$Comp
L TST W3
U 1 1
P 10600 5900
F 0 "W3" H 10600 6200 50  0000 C BNN
F 1 "TST" H 10600 6150 50  0000 C CNN
F 2 "led-diabolo:SMD_PAD" V 10700 5900 30  0000 C CNN
F 3 "" H 10600 5900 60  0000 C CNN
	1    10600 5900
	1    0    0    -1  
$EndComp
NoConn ~ 10400 1400
$EndSCHEMATC
